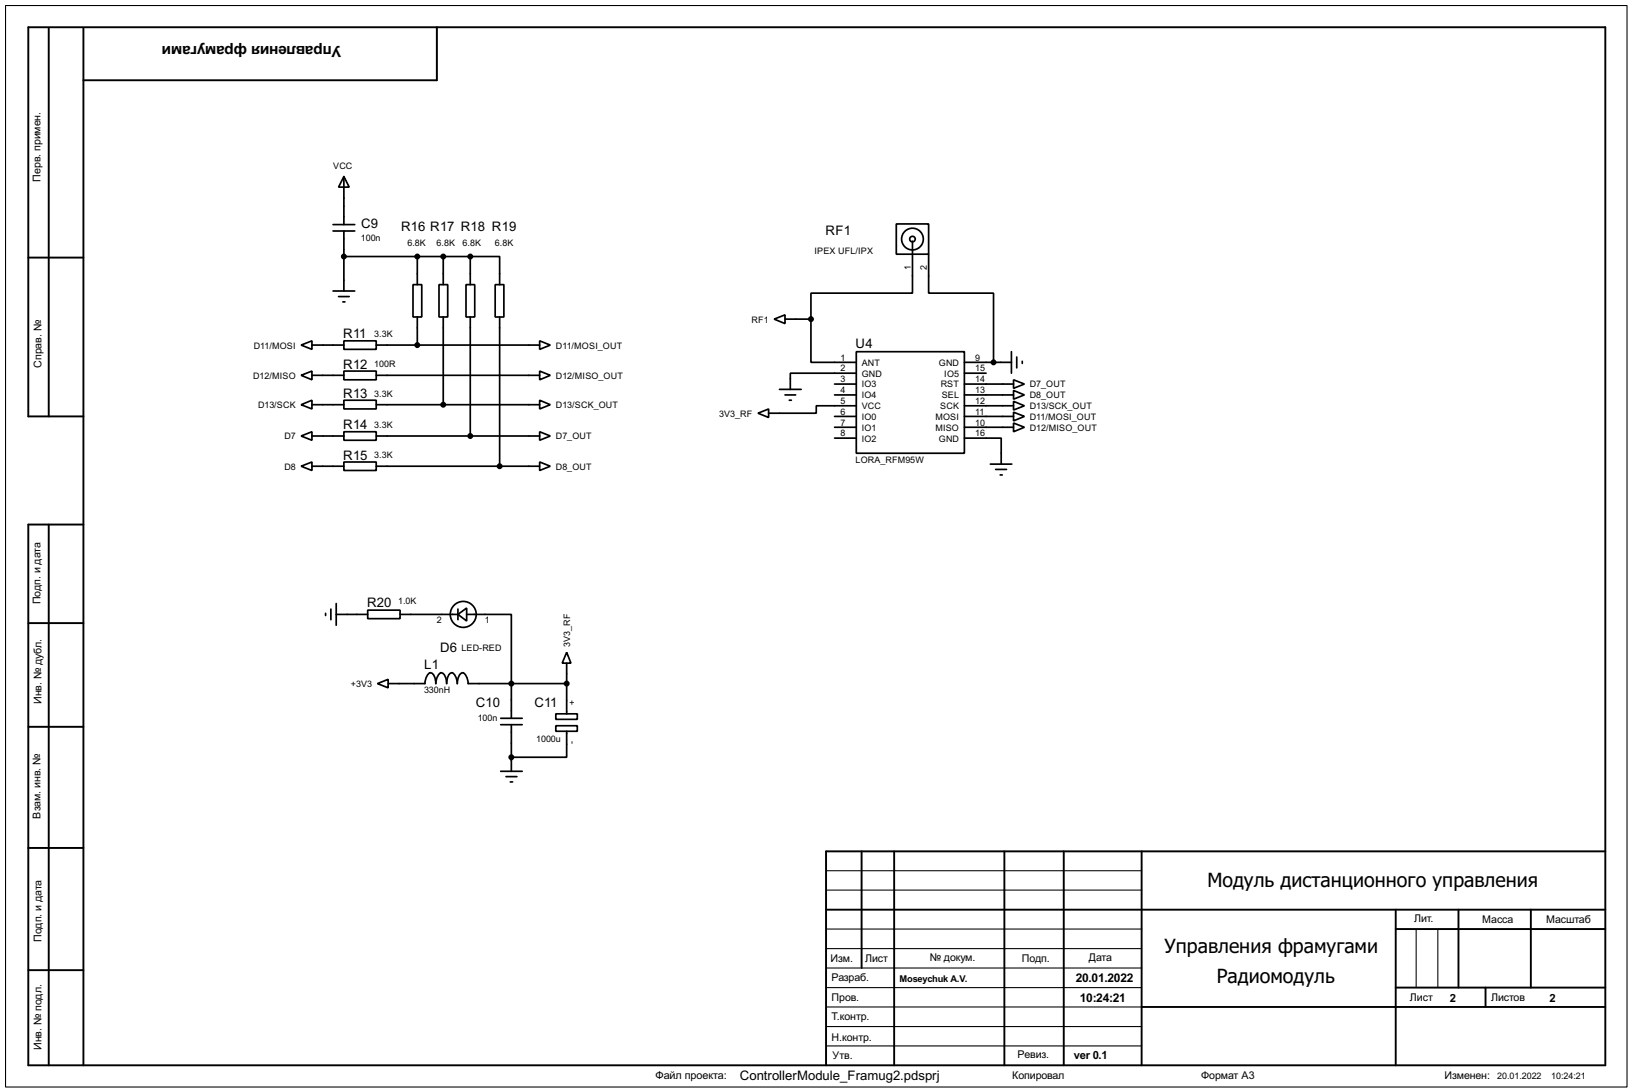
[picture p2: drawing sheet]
<svg xmlns="http://www.w3.org/2000/svg" width="383mm" height="256mm" viewBox="0 0 383 256" stroke-linecap="round" stroke-linejoin="round" font-family="sans-serif">
<path d="M1.3 1.3h381v254h-381zM194.1 218.2h74.2M194.1 209.1h74.2M194.1 204.5h74.2M332.8 218.2v13.8M337.9 218.2v13.8M194.1 222.8h74.2M194.1 232h74.2M194.1 236.5h74.2M194.1 227.4h74.2M194.1 241.1h74.2M194.1 245.7h74.2" fill="none" stroke="#000" stroke-width=".25"/>
<g fill="none" stroke="#000" stroke-width=".45">
<path d="M11.5 6.7v91.1M19.6 6.7v243.5M102.7 6.4v12.5h-83.1M6.7 60.5h12.9M19.6 97.8h-12.9v-91.4h370.5v243.8h-370.5v-127h12.9M11.5 123.2v127M6.7 146.4h12.9M6.7 170.7h12.9M6.7 199.2h12.9M202.5 200v27.4M210.1 200v50.2M236 200v50.2"/>
<path d="M250 200v50.2M268.3 200v50.2M377.2 200h-183.1v50.2M194.1 213.7h183.1M328 213.7v36.5M328 218.2h49.2M342.7 213.7v18.3M359.7 213.7v18.3M6.7 227.9h12.9M268.3 236.5h108.9M328 232h49.2M349.1 232v4.5"/>
</g>
<g fill="none" stroke="#000" stroke-width=".4">
<path d="M78.3 54.3h5.1M78.3 52.8h5.1M80.8 41.5l1.3 2.5h-2.5zM80.8 41.5v11.3M80.8 54.3v14.1M210.6 52.6h7.6v7.1h-7.6zM214.4 56.7v12.2h-23.8v6.1M218.2 59.7v9.2h15.3v16.2M78.3 68.4h5.1M79.6 69.7h2.5M80.6 70.9h.5M80.8 60.3h29.7"/>
<path d="M97.1 66.9h2v7.6h-2zM98.1 60.3v6.6M98.1 74.5v6.6M103.2 66.9h2v7.6h-2zM104.2 60.3v6.6M104.2 74.5v20.6M109.5 66.9h2.1v7.6h-2.1zM110.5 60.3h6.9v6.6M110.5 60.3v6.6M110.5 74.5v27.9M116.4 66.9h2v7.6h-2zM117.4 74.5v35"/>
<path d="M181.9 75l2.6-1v2zM184.5 75h6.1M190.6 75v10.1h10.6M70.8 81.1l2.5-1v2zM70.8 88.2l2.5-1v2zM70.8 95.1l2.5-1.1v2.1zM73.3 81.1h7.5M73.3 88.2h7.5M73.3 95.1h7.5M80.8 80.1h7.6v2h-7.6zM80.8 87.2h7.6v2h-7.6zM80.8 94h7.6v2.1h-7.6z"/>
<path d="M88.4 81.1h38.4M88.4 88.2h38.4M88.4 95.1h38.4M126.8 80.1l2.5 1-2.5 1zM126.8 87.2l2.5 1-2.5 1zM126.8 94l2.5 1.1-2.5 1zM178.1 97.1l2.5-1v2zM183.2 91.5h5.1M184.5 92.8h2.5M185.5 94h.5M196.1 97.8h5.1M196.1 92.8h5.1"/>
<path d="M196.1 90.2h5.1M201.2 82.6h25.4v23.9h-25.4zM201.2 95.3h-9.4v1.8h-11.2M201.2 87.7h-15.5v3.8M226.6 95.3h11.6M226.6 97.8h11.6M226.6 92.8h11.6M226.6 90.2h11.6M226.6 85.1h11.1M226.6 87.7h5.1M237.7 82.6v5.1M238.2 94.3l2.5 1-2.5 1z"/>
<path d="M238.2 99.4l2.5 1-2.5 1zM238.2 96.8l2.5 1-2.5 1.1zM238.2 91.7l2.5 1.1-2.5 1zM238.2 89.2l2.5 1-2.5 1zM238.9 83.9v2.5M240.2 84.9v.5M70.8 102.4l2.5-1v2zM70.8 109.5l2.5-1v2zM73.3 102.4h7.5M73.3 109.5h7.5M80.8 101.4h7.6v2h-7.6zM80.8 108.5h7.6v2h-7.6z"/>
<path d="M88.4 102.4h38.4M88.4 109.5h38.4M126.8 101.4l2.5 1-2.5 1zM126.8 108.5l2.5 1-2.5 1zM196.1 100.4h5.1M196.1 102.9h5.1M226.6 102.9h8.7v6.1M226.6 100.4h11.6M232.7 109h5.1M234 110.3h2.5M235 111.6h.5M76.5 144.1v.5"/>
<path d="M77.8 143.1v2.5M79 144.3h7.4M79 141.8v5.1M86.4 143.3h7.6v2h-7.6zM94 144.3h13.6M107.6 144.3l2.1-1.5v3.1zM107.6 143.1v2.5M109.7 144.3h10.5v24.4M133.2 153.2l1 2.6h-2.1zM133.2 155.8v11.9M88.7 160.6l2.5-1v2zM91.2 160.6h8.7l.2-1.3a1.82 1.82 0 0 1 1-1.3 2.31 2.31 0 0 1 1.3 2.6l.2-1.3a1.82 1.82 0 0 1 1.1-1.3 2.37 2.37 0 0 1 1.3 2.6v-.7a2.08 2.08 0 0 1 1.2-1.9 2.75 2.75 0 0 1 1.3 2.6 2.37 2.37 0 0 1 1.3-2.6 2.75 2.75 0 0 1 1.2 2.6h23.2"/>
<path d="M117.7 170.2h5M117.7 168.7h5M120.2 170.2v11M130.6 167.7h5.1v1.3h-5.1zM130.6 170.5h5.1v1.3h-5.1zM133.2 171.8v6.1h-13M117.7 181.2h5M118.9 182.4h2.6M119.9 183.7h.6"/>
<circle cx="214.4" cy="56.2" r="2.55"/>
<circle cx="214.4" cy="56.2" r=".65"/>
<circle cx="108.8" cy="144.3" r="3.1"/>
</g>
<g fill="#000" stroke="#000" stroke-width=".4">
<circle cx="80.8" cy="60.3" r=".5"/>
<circle cx="98" cy="60.3" r=".5"/>
<circle cx="104.1" cy="60.3" r=".5"/>
<circle cx="110.5" cy="60.3" r=".5"/>
<circle cx="190.5" cy="75" r=".5"/>
<circle cx="98" cy="81.1" r=".5"/>
<circle cx="104.1" cy="95.1" r=".5"/>
<circle cx="233.4" cy="85.1" r=".5"/>
<circle cx="110.5" cy="102.4" r=".5"/>
<circle cx="117.4" cy="109.5" r=".5"/>
<circle cx="120.1" cy="177.9" r=".5"/>
<circle cx="120.1" cy="160.6" r=".5"/>
<circle cx="133.1" cy="160.6" r=".5"/>
</g>
<g font-size="5.6">
<text x="283.7" y="208.3">Модуль дистанционного управления</text>
<text x="273.7" y="223.8">Управления фрамугами</text>
<text x="285.9" y="230.9">Радиомодуль</text>
</g>
<text font-size="4.1" x="80.1" y="10.8" transform="rotate(-180 80.1 10.8)">Управления фрамугами</text>
<g font-size="3.5">
<text x="84.9" y="53.6">C9</text>
<text x="94.3" y="54.3">R16 R17 R18 R19</text>
<text x="194" y="55.3">RF1</text>
<text x="80.7" y="79.5">R11</text>
<text x="201.1" y="81.8">U4</text>
<text x="80.7" y="86.6">R12</text>
<text x="80.7" y="93.5">R13</text>
<text x="80.7" y="100.9">R14</text>
<text x="80.7" y="108">R15</text>
<text x="86.3" y="142.5">R20</text>
<text x="103.4" y="153.2">D6</text>
<text x="99.7" y="157.2">L1</text>
<text x="111.8" y="166.1">C10</text>
<text x="125.6" y="166">C11</text>
<text x="173.8" y="253.6">ControllerModule_Framug2.pdsprj</text>
</g>
<g font-size="3.2">
<text x="252.8" y="230.7">20.01.2022</text>
<text x="253.8" y="235.4">10:24:21</text>
</g>
<g font-size="3">
<text x="340.7" y="235.4">2</text>
<text x="364.1" y="235.4">2</text>
<text x="252.4" y="248.8">ver 0.1</text>
</g>
<text font-size="2.9" x="154" y="253.5">Файл проекта:</text>
<g font-size="2.8">
<text x="9.5" y="42.7" transform="rotate(-90 9.5 42.7)">Перв. примен.</text>
<text x="9.7" y="86.4" transform="rotate(-90 9.7 86.4)">Справ. №</text>
<text x="9.5" y="142" transform="rotate(-90 9.5 142)">Подп. и дата</text>
<text x="9.7" y="165.4" transform="rotate(-90 9.7 165.4)">Инв. № дубл.</text>
<text x="9.5" y="192.3" transform="rotate(-90 9.5 192.3)">Взам. инв. №</text>
<text x="9.8" y="221.2" transform="rotate(-90 9.8 221.2)">Подп. и дата</text>
<text x="332.3" y="216.5">Лит.</text>
<text x="348.3" y="216.8">Масса</text>
<text x="363.3" y="216.8">Масштаб</text>
<text x="195.1" y="225.9">Изм.</text>
<text x="203.3" y="225.9">Лист</text>
<text x="218.5" y="225.7">№ докум.</text>
<text x="240.1" y="225.9">Подп.</text>
<text x="255.8" y="225.7">Дата</text>
<text x="195.4" y="230.5">Разраб.</text>
<text x="195.4" y="235.1">Пров.</text>
<text x="195.4" y="239.6">Т.контр.</text>
<text x="331.3" y="235.1">Лист</text>
<text x="350.3" y="235.1">Листов</text>
<text x="195.4" y="244.5">Н.контр.</text>
<text x="9.8" y="246.6" transform="rotate(-90 9.8 246.6)">Инв. № подл.</text>
<text x="195.6" y="248.8">Утв.</text>
<text x="239.1" y="248.5">Ревиз.</text>
<text x="237.8" y="253.5">Копировал</text>
<text x="282.2" y="253.5">Формат А3</text>
<text x="339.4" y="253.5">Изменен:</text>
</g>
<text font-size="2.5" x="211.4" y="230.6">Moseychuk A.V.</text>
<g font-size="2.4">
<text x="78.3" y="39.7">VCC</text>
<text x="84.8" y="56.5">100n</text>
<text x="95.8" y="57.7">6.8K</text>
<text x="102.6" y="57.7">6.8K</text>
<text x="108.7" y="57.7">6.8K</text>
<text x="116.3" y="57.7">6.8K</text>
<text x="191.4" y="59.8">IPEX UFL/IPX</text>
<text x="214" y="63.4" transform="rotate(-90 214 63.4)">1</text>
<text x="217.8" y="63.4" transform="rotate(-90 217.8 63.4)">2</text>
<text x="176.6" y="75.8">RF1</text>
<text x="59.6" y="81.8">D11/MOSI</text>
<text x="88" y="79.2">3.3K</text>
<text x="130.6" y="81.8">D11/MOSI_OUT</text>
<text x="59.5" y="88.9">D12/MISO</text>
<text x="88" y="86.3">100R</text>
<text x="130.6" y="88.9">D12/MISO_OUT</text>
<text x="197.5" y="89.8">3</text>
<text x="197.5" y="87.3">2</text>
<text x="197.5" y="84.7">1</text>
<text x="202.5" y="88.5">GND</text>
<text x="202.5" y="85.9">ANT</text>
<text x="220.6" y="85.9">GND</text>
<text x="221.9" y="88.5">IO5</text>
<text x="229.2" y="89.8">14</text>
<text x="229.2" y="87.3">15</text>
<text x="229.2" y="84.7">9</text>
<text x="60.6" y="95.9">D13/SCK</text>
<text x="88" y="93.2">3.3K</text>
<text x="130.6" y="95.9">D13/SCK_OUT</text>
<text x="197.5" y="94.9">5</text>
<text x="197.5" y="92.4">4</text>
<text x="202.5" y="93.6">IO4</text>
<text x="202.5" y="91">IO3</text>
<text x="221" y="91">RST</text>
<text x="221.3" y="93.6">SEL</text>
<text x="229.2" y="92.4">13</text>
<text x="229.2" y="94.9">12</text>
<text x="242" y="93.6">D8_OUT</text>
<text x="242" y="91">D7_OUT</text>
<text x="88" y="100.6">3.3K</text>
<text x="169" y="97.9">3V3_RF</text>
<text x="197.5" y="100">7</text>
<text x="197.5" y="97.4">6</text>
<text x="202.5" y="101.2">IO1</text>
<text x="202.5" y="98.6">IO0</text>
<text x="202.5" y="96.1">VCC</text>
<text x="219.8" y="101.2">MISO</text>
<text x="219.8" y="98.6">MOSI</text>
<text x="220.9" y="96.1">SCK</text>
<text x="229.2" y="100">10</text>
<text x="229.2" y="97.4">11</text>
<text x="242" y="96.1">D13/SCK_OUT</text>
<text x="242" y="101.2">D12/MISO_OUT</text>
<text x="242" y="98.6">D11/MOSI_OUT</text>
<text x="66.8" y="103.2">D7</text>
<text x="88" y="107.7">3.3K</text>
<text x="130.6" y="103.2">D7_OUT</text>
<text x="197.5" y="102.5">8</text>
<text x="202.5" y="103.7">IO2</text>
<text x="220.6" y="103.7">GND</text>
<text x="229.2" y="102.5">16</text>
<text x="66.8" y="110.3">D8</text>
<text x="130.6" y="110.3">D8_OUT</text>
<text x="201" y="108.7">LORA_RFM95W</text>
<text x="93.6" y="142">1.0K</text>
<text x="102.7" y="146.3">2</text>
<text x="114" y="146.3">1</text>
<text x="108.4" y="152.9">LED-RED</text>
<text x="134" y="151.9" transform="rotate(-90 134 151.9)">3V3_RF</text>
<text x="82.4" y="161.4">+3V3</text>
<text x="99.7" y="162.8">330nH</text>
<text x="133.7" y="164.4" transform="rotate(90 133.7 164.4)">+</text>
<text x="112.3" y="169.5">100n</text>
<text x="126" y="174.3">1000u</text>
<text x="133.9" y="174" transform="rotate(90 133.9 174)">-</text>
<text x="351.8" y="253.3">20.01.2022</text>
<text x="364.5" y="253.3">10:24:21</text>
</g>
</svg>
